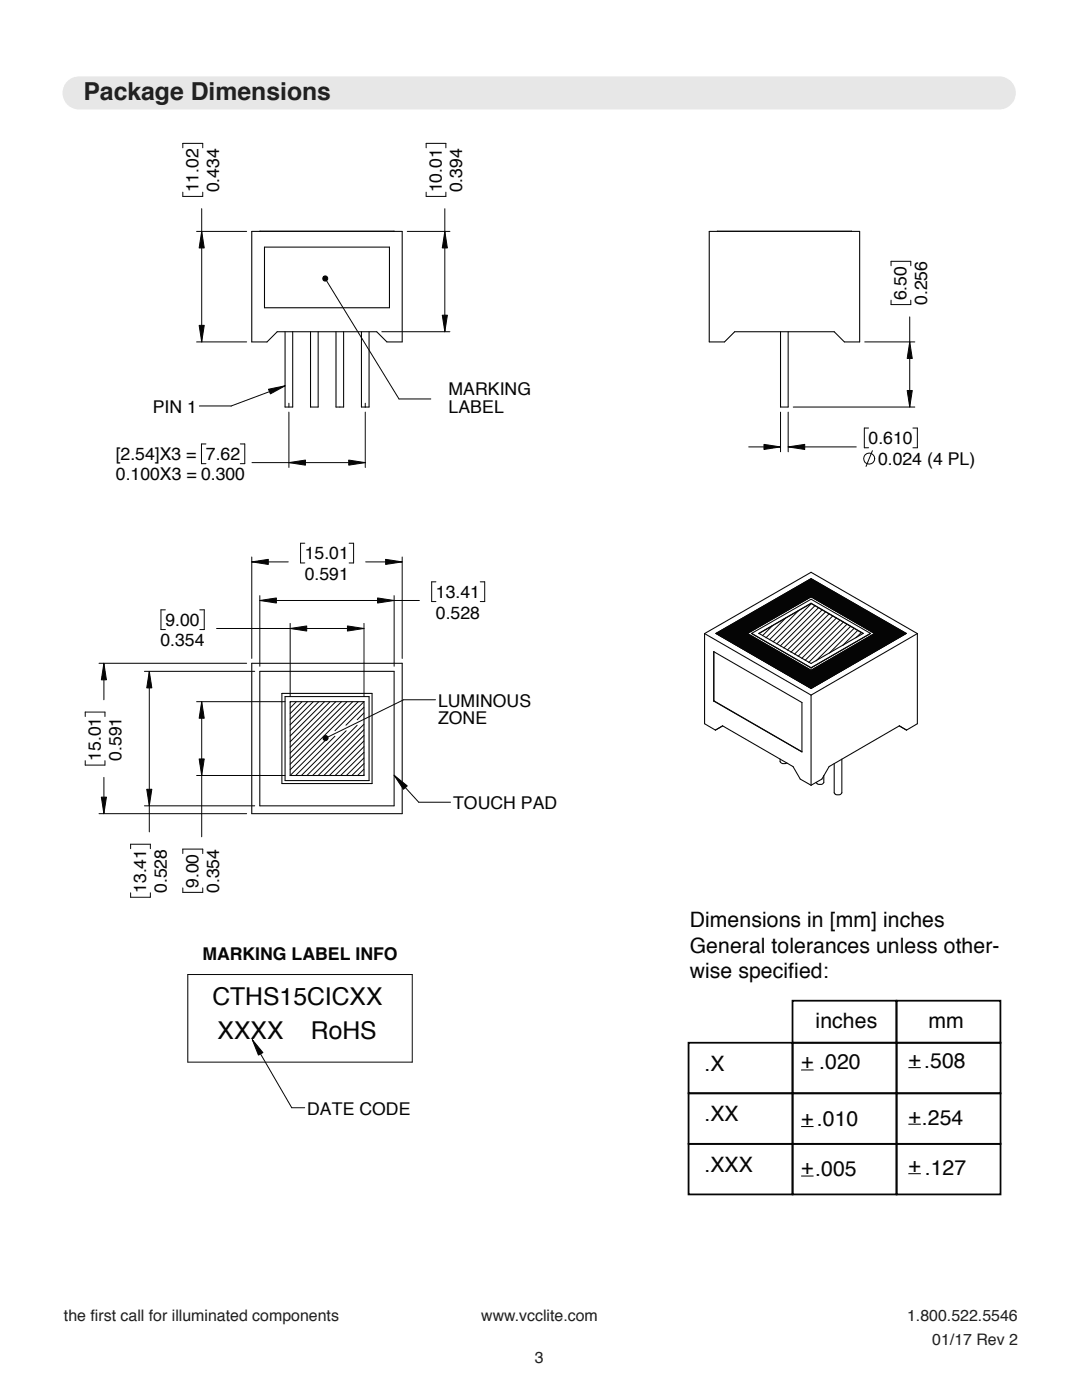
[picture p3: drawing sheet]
<svg xmlns="http://www.w3.org/2000/svg" width="216mm" height="279mm" viewBox="0 0 216 279" stroke-linecap="round" stroke-linejoin="round" font-family="sans-serif">
<!-- layer: page 3 -->
<path d="M13.4 16.2a3.3 3.3 0 0 1 2.4-1h183.6a3.3 3.3 0 0 1 3.3 3.4 3.3 3.3 0 0 1-3.3 3.3h-183.6a3.3 3.3 0 0 1-3.1-2.1 3.3 3.3 0 0 1 .7-3.6z" fill="#e6e7e6"/>
<path d="M158.1 199.7h20.8v8.4h-20.8zM178.9 199.7h20.7v8.4h-20.7z" fill="none" stroke="#050504" stroke-width=".35"/>
<g fill="none" stroke="#050504" stroke-width=".21">
<path d="M50.2 46.2h30.1v22h-3.1l-2-2h-19.9l-2 2h-3.1zM51.8 46.2h26.8M52.8 49.3h24.9v12.1h-24.9zM141.5 46.2h30v22h-3l-2-2h-19.9l-2 2h-3.1zM143.1 46.2h26.8M58.4 66.2v15h-1.5v-15M63.5 66.2v15h-1.5v-15M68.6 66.2v15h-1.6v-15M73.6 66.2v15h-1.5v-15M157.3 66.2v15h-1.6v-15M161.8 119.1h.1M161.8 119.1l-12.7 7.3"/>
<path d="M161.8 119.1l12.7 7.3M50.2 132.4h30.1v30h-30.1zM51.8 134h26.8v26.8h-26.8zM56.2 138.4h18v18h-18zM56.9 139h16.7v16.8h-16.7zM140.6 126.4l21.2 12.3M140.6 126.4v18l2.1 1.3M142.4 130l17.6 10.2v9.9l-17.6-10.2zM142.5 139.9l17.5 10.1M142.5 130v9.9M142.5 139.9h-.1M142.9 126.4l18.9 11"/>
<path d="M149.1 126.4l12.7-7.3 12.7 7.3-12.7 7.4zM150 126.4l11.8 6.9M150 126.4h.1M151.4 126.4l10.4-6 10.5 6-10.5 6zM161.8 120.4h.1M161.8 133.3h.1M161.8 137.4h.1M161.8 138.7v18M161.8 120.4l-10.4 6M161.8 120.4l10.4 6M173.7 126.4l-11.9 6.9M173.7 126.4h.1"/>
<path d="M173.7 126.4l-11.9-6.8-11.8 6.8M180.8 126.4l-19 11M180.8 126.4l-19-10.9-18.9 10.9M183 126.4l-21.2-12.2-21.2 12.2M183 126.4v18l-2.1 1.3M183 126.4l-21.2 12.3M57.9 140h14.7v14.8h-14.7zM144.2 144.9l-1.5 .8M144.2 144.9l14 8.1 1.5 2.5 2.1 1.2M155.7 151.5v.6l.3 .3 1-.1M164.4 154.8v1.4l-.2 .2-.8 .1-.5-.4M168 151.5v6.7l-.5 .4h-.7l-.3-.4v-5.8"/>
<path d="M179.5 144.9l-14.1 8.1-1.4 2.5-2.2 1.2M179.5 144.9l1.4 .8M181.3 213.1h2.4z"/>
</g>
<path d="M41.1 88.6h-.9v3.9h.9M47.9 88.6h.9v3.9h-.9M50.3 92.3h22.6M57.6 80.5v.7M57.6 82.2v11.1M72.9 80.5v.7M72.9 82.2v11.1" fill="none" stroke="#050504" stroke-width=".2"/>
<path d="M57.6 92.3l3.3-.5v1z" fill="#050504"/>
<path d="M57.6 92.3l3.3-.5v1z" fill="none" stroke="#050504" stroke-width=".2"/>
<path d="M69.6 91.8l3.3 .5-3.3 .5z" fill="#050504"/>
<g fill="none" stroke="#050504" stroke-width=".2">
<path d="M69.6 91.8l3.3 .5-3.3 .5zM151.4 126.4h.1M154.1 124.9l-2 2M156.8 123.4l-4 3.9M159.4 121.8l-5.9 5.9M161.9 120.5l-7.6 7.6M162.6 120.9l-7.6 7.6M163.3 121.3l-7.6 7.6M164 121.7l-7.6 7.6M164.7 122.1l-7.6 7.6M165.4 122.5l-7.6 7.7M166.2 122.9l-7.7 7.7"/>
<path d="M166.9 123.4l-7.6 7.6M167.6 123.8l-7.6 7.6M168.3 124.2l-7.6 7.6M169 124.6l-7.6 7.6M169.7 125l-6.9 6.9M170.4 125.4l-4.9 4.9M171.2 125.8l-3.1 3M171.9 126.2l-1.1 1.1M58 140l-.1 .2M59.1 140l-1.2 1.3M60.3 140l-2.4 2.4M61.4 140l-3.5 3.5"/>
<path d="M62.5 140l-4.6 4.6M63.6 140l-5.7 5.8M64.8 140l-6.9 6.9M65.1 147.6l-7.2 7.2M65.9 140l-8 8M66.8 146.9l-7.8 7.9M67 140l-9.1 9.1M68.1 140l-10.2 10.3M69.1 145.8l-9 9M69.2 140l-11.3 11.4M70.4 140l-12.5 12.5M71.3 144.7l-10.1 10.1"/>
<path d="M71.5 140l-13.6 13.6M72.6 140l-5.8 5.8M72.6 141.1l-3.6 3.6M72.6 142.3l-1.3 1.3M72.6 144.5l-10.2 10.3M72.6 145.6l-9.1 9.2M72.6 146.8l-8 8M72.6 147.9l-6.9 6.9M72.6 149l-5.7 5.8M72.6 150.2l-4.6 4.6M72.6 151.3l-3.5 3.5M72.6 152.4l-2.4 2.4"/>
<path d="M72.6 153.5l-1.2 1.3M72.6 154.6l-.1 .2"/>
</g>
<path d="M142.9 126.4l18.9 11 19-11-19-10.9zM149.1 126.4l12.7-7.3 12.7 7.3-12.7 7.4z" fill-rule="evenodd" fill="#050504"/>
<path d="M79.6 79.6h6.4M142.9 126.4l18.9-10.9 19 10.9-19 11zM149.1 126.4l12.7-7.3 12.7 7.3-12.7 7.4z" fill="none" stroke="#050504" stroke-width=".2"/>
<path d="M64.6 55.2a.5 .5 0 0 1 .8 .3 .5 .5 0 0 1-.6 .6 .5 .5 0 0 1-.3-.8l.1-.1 .3 .4z" fill-rule="evenodd" fill="#050504"/>
<g fill="none" stroke="#050504" stroke-width=".2">
<path d="M36.5 38.4v.8h4v-.8M40.5 29.5v-.9h-4v.9M85 38.4v.8h4v-.8M89 29.5v-.9h-4v.9M39.2 46.2h10M40.2 41.7v26.5M64.6 55.2a.5 .5 0 0 1 .8 .3 .5 .5 0 0 1-.6 .6 .5 .5 0 0 1-.3-.8l.1-.1 .3 .4zM64.9 55.6l14.7 24M81.3 46.2h8.5M88.8 41.7v24.5M39.2 68.2h10M56.9 77l-10.8 4h-6.3"/>
<path d="M76.2 66.2h13.6"/>
</g>
<path d="M88.8 46.2l.5 3.3h-1z" fill="#050504"/>
<path d="M88.8 46.2l.5 3.3h-1z" fill="none" stroke="#050504" stroke-width=".2"/>
<path d="M39.7 64.9h1.1l-.6 3.3z" fill="#050504"/>
<path d="M39.7 64.9h1.1l-.6 3.3z" fill="none" stroke="#050504" stroke-width=".2"/>
<path d="M40.2 46.2l.6 3.3h-1.1z" fill="#050504"/>
<path d="M40.2 46.2l.6 3.3h-1.1z" fill="none" stroke="#050504" stroke-width=".2"/>
<path d="M88.3 62.9h1l-.5 3.3z" fill="#050504"/>
<path d="M88.3 62.9h1l-.5 3.3z" fill="none" stroke="#050504" stroke-width=".2"/>
<path d="M53.6 77.7l3.3-.7-2.9 1.6z" fill="#050504"/>
<path d="M53.6 77.7l3.3-.7-2.9 1.6zM86.9 139.7h-6.4l-15.5 7.6M78.6 154.7l5 5.4h6.3" fill="none" stroke="#050504" stroke-width=".2"/>
<path d="M64.6 147a.51 .51 0 0 1 .8 0 .51 .51 0 0 1-.2 .7 .51 .51 0 0 1-.7-.2l.5-.2-.5 .2v-.4z" fill-rule="evenodd" fill="#050504"/>
<g fill="none" stroke="#050504" stroke-width=".2">
<path d="M50.2 112.1h7.3M50.2 111.2v20.2M51.8 118.9v14.1M51.8 119.8h31.9M60.8 108.4h-.8v3.9h.8M69.7 108.4h.9v3.9h-.9M73 112.1h7.3M78.6 118.9v14.1M80.3 111.2v20.2M87 116.1h-.9v4h.9M95.8 116.1h.9v4h-.9M19.8 132.4h29.4"/>
<path d="M20.7 132.4v7.3M28.8 134h22M29.8 134v32M33 121.7h-.9v3.9h.9M39.9 121.7h.9v3.9h-.9M43.2 125.4h29.4M57.9 124.4v14.6M72.6 124.4v14.6M17 143v-.9h3.9v.9M17 151.8v.9h3.9v-.9M20.7 155.1v7.3M39.2 140h17.7"/>
<path d="M39.2 154.8h17.7M40.2 140v27M64.6 147a.51 .51 0 0 1 .8 0 .51 .51 0 0 1-.2 .7 .51 .51 0 0 1-.7-.2l.5-.2-.5 .2v-.4zM19.8 162.4h29.4M28.8 160.8h22M30 178.2v.9h-3.9v-.9M30 169.4v-.9h-3.9v.9M36.5 170.3v-.8h4v.8M36.5 177.2v.9h4v-.9"/>
</g>
<path d="M20.2 159.1h1l-.5 3.3z" fill="#050504"/>
<path d="M20.2 159.1h1l-.5 3.3z" fill="none" stroke="#050504" stroke-width=".2"/>
<path d="M29.3 157.5h1l-.5 3.3z" fill="#050504"/>
<path d="M29.3 157.5h1l-.5 3.3z" fill="none" stroke="#050504" stroke-width=".2"/>
<path d="M69.3 124.9l3.3 .5-3.3 .5z" fill="#050504"/>
<path d="M69.3 124.9l3.3 .5-3.3 .5z" fill="none" stroke="#050504" stroke-width=".2"/>
<path d="M75.3 119.3l3.3 .5-3.3 .5z" fill="#050504"/>
<path d="M75.3 119.3l3.3 .5-3.3 .5z" fill="none" stroke="#050504" stroke-width=".2"/>
<path d="M76.9 111.6l3.4 .5-3.4 .5z" fill="#050504"/>
<path d="M76.9 111.6l3.4 .5-3.4 .5z" fill="none" stroke="#050504" stroke-width=".2"/>
<path d="M50.2 112.1l3.3-.5v1z" fill="#050504"/>
<path d="M50.2 112.1l3.3-.5v1z" fill="none" stroke="#050504" stroke-width=".2"/>
<path d="M39.7 151.5h1.1l-.6 3.3z" fill="#050504"/>
<path d="M39.7 151.5h1.1l-.6 3.3z" fill="none" stroke="#050504" stroke-width=".2"/>
<path d="M51.8 119.8l3.3-.5v1z" fill="#050504"/>
<path d="M51.8 119.8l3.3-.5v1z" fill="none" stroke="#050504" stroke-width=".2"/>
<path d="M57.9 125.4l3.3-.5v1z" fill="#050504"/>
<path d="M57.9 125.4l3.3-.5v1z" fill="none" stroke="#050504" stroke-width=".2"/>
<path d="M20.7 132.4l.5 3.3h-1z" fill="#050504"/>
<path d="M20.7 132.4l.5 3.3h-1z" fill="none" stroke="#050504" stroke-width=".2"/>
<path d="M29.8 134l.5 3.3h-1z" fill="#050504"/>
<path d="M29.8 134l.5 3.3h-1z" fill="none" stroke="#050504" stroke-width=".2"/>
<path d="M40.2 140l.6 3.3h-1.1z" fill="#050504"/>
<path d="M40.2 140l.6 3.3h-1.1z" fill="none" stroke="#050504" stroke-width=".2"/>
<path d="M78.6 154.7l2.7 2.1-.8 .7z" fill="#050504"/>
<g fill="none" stroke="#050504" stroke-width=".2">
<path d="M177.8 59.9v.9h3.9v-.9M181.7 53v-.8h-3.9v.8M172.6 68.2h9.9M181.5 63.2v18M149.4 89.2h6.3M155.7 82.2v8M157.3 82.2v8M157.3 89.2h13.6M158.3 81.2h24.2M173.3 85.4h-.8v4h.8M174.1 90l-1.3 3.1M182.2 85.4h.8v4h-.8"/>
<path d="M78.6 154.7l2.7 2.1-.8 .7z"/>
<circle cx="173.4" cy="91.5" r="1.11"/>
</g>
<path d="M181.5 68.2l.5 3.3h-1z" fill="#050504"/>
<path d="M181.5 68.2l.5 3.3h-1z" fill="none" stroke="#050504" stroke-width=".2"/>
<path d="M181 77.9h1l-.5 3.3z" fill="#050504"/>
<path d="M181 77.9h1l-.5 3.3z" fill="none" stroke="#050504" stroke-width=".2"/>
<path d="M152.4 88.7l3.3 .5-3.3 .5z" fill="#050504"/>
<path d="M152.4 88.7l3.3 .5-3.3 .5z" fill="none" stroke="#050504" stroke-width=".2"/>
<path d="M157.3 89.2l3.3-.5v1z" fill="#050504"/>
<path d="M157.3 89.2l3.3-.5v1zM37.5 194.5h44.8v17.5h-44.8zM50.3 207.5l7.9 13.6h2.6" fill="none" stroke="#050504" stroke-width=".2"/>
<path d="M50.3 207.5l2.2 2.6-.9 .5z" fill="#050504"/>
<path d="M50.3 207.5l2.2 2.6-.9 .5z" fill="none" stroke="#050504" stroke-width=".2"/>
<path d="M137.4 208.1h20.7v10.1h-20.7zM137.4 218.2h20.7v10.1h-20.7zM158.1 208.1h20.8v10.1h-20.8zM158.1 218.2h20.8v10.1h-20.8zM178.9 208.1h20.7v10.1h-20.7zM178.9 218.2h20.7v10.1h-20.7zM137.4 228.3h20.7v10.1h-20.7zM158.1 228.3h20.8v10.1h-20.8zM178.9 228.3h20.7v10.1h-20.7z" fill="none" stroke="#050504" stroke-width=".35"/>
<path d="M159.9 213.5h2.4zM159.9 224.8h2.4zM159.9 234.7h2.4zM181.3 224.4h2.4zM181.3 234.2h2.4z" fill="none" stroke="#050504" stroke-width=".21"/>
<text font-size="4.9" fill="#231f20" x="16.6" y="20">Package Dimensions</text>
<g font-size="4.9" fill="#050504">
<text x="42.4" y="200.6">CTHS15CICXX</text>
<text x="43.4" y="207.3">XXXX</text>
<text x="62" y="207.3">RoHS</text>
</g>
<g font-size="4.2" fill="#050504">
<text x="137.6" y="185">Dimensions in [mm] inches</text>
<text x="137.6" y="190.1">General tolerances unless other-</text>
<text x="137.6" y="195.2">wise specified:</text>
<text x="162.8" y="205.1">inches</text>
<text x="185.3" y="205.1">mm</text>
<text x="140.5" y="213.7">.X</text>
<text x="159.9" y="213.2">+ .020</text>
<text x="181.3" y="212.7">+.508</text>
<text x="140.5" y="223.7">.XX</text>
<text x="159.9" y="224.5">+.010</text>
<text x="181.3" y="224">+.254</text>
<text x="140.5" y="233.9">.XXX</text>
<text x="181.3" y="233.9">+ .127</text>
<text x="159.9" y="234.4">+.005</text>
</g>
<g font-size="3.5" fill="#050504">
<text x="39.6" y="38.4" transform="rotate(-90 39.6 38.4)">11.02</text>
<text x="43.7" y="38.4" transform="rotate(-90 43.7 38.4)">0.434</text>
<text x="88.1" y="38.4" transform="rotate(-90 88.1 38.4)">10.01</text>
<text x="92.2" y="38.4" transform="rotate(-90 92.2 38.4)">0.394</text>
<text x="180.9" y="59.9" transform="rotate(-90 180.9 59.9)">6.50</text>
<text x="185" y="60.9" transform="rotate(-90 185 60.9)">0.256</text>
<text x="30.5" y="82.4">PIN 1</text>
<text x="89.5" y="78.9">MARKING</text>
<text x="89.5" y="82.4">LABEL</text>
<text x="173.3" y="88.6">0.610</text>
<text x="23.1" y="91.8">[2.54]X3 =</text>
<text x="23.1" y="95.9">0.100X3 = 0.300</text>
<text x="41.1" y="91.8">7.62</text>
<text x="175.2" y="92.7">0.024 (4 PL)</text>
<text x="60.8" y="111.6">15.01</text>
<text x="60.8" y="115.7">0.591</text>
<text x="87" y="119.3">13.41</text>
<text x="33" y="124.9">9.00</text>
<text x="87" y="123.4">0.528</text>
<text x="32" y="129">0.354</text>
<text x="87.4" y="141.1">LUMINOUS</text>
<text x="87.4" y="144.6">ZONE</text>
<text x="20.1" y="151.8" transform="rotate(-90 20.1 151.8)">15.01</text>
<text x="24.2" y="151.8" transform="rotate(-90 24.2 151.8)">0.591</text>
<text x="90.4" y="161.5">TOUCH PAD</text>
<text x="29.2" y="178.2" transform="rotate(-90 29.2 178.2)">13.41</text>
<text x="33.3" y="178.2" transform="rotate(-90 33.3 178.2)">0.528</text>
<text x="39.6" y="177.2" transform="rotate(-90 39.6 177.2)">9.00</text>
<text x="43.7" y="178.2" transform="rotate(-90 43.7 178.2)">0.354</text>
<text x="40.4" y="191.6">MARKING LABEL INFO</text>
<text x="61.3" y="222.5">DATE CODE</text>
</g>
<g font-size="3.2" fill="#231f20">
<text x="12.8" y="263.7">the first call for illuminated components</text>
<text x="96" y="263.7">www.vcclite.com</text>
<text x="181" y="263.7">1.800.522.5546</text>
<text x="186" y="268.4">01/17 Rev 2</text>
<text x="106.7" y="272">3</text>
</g>
</svg>
